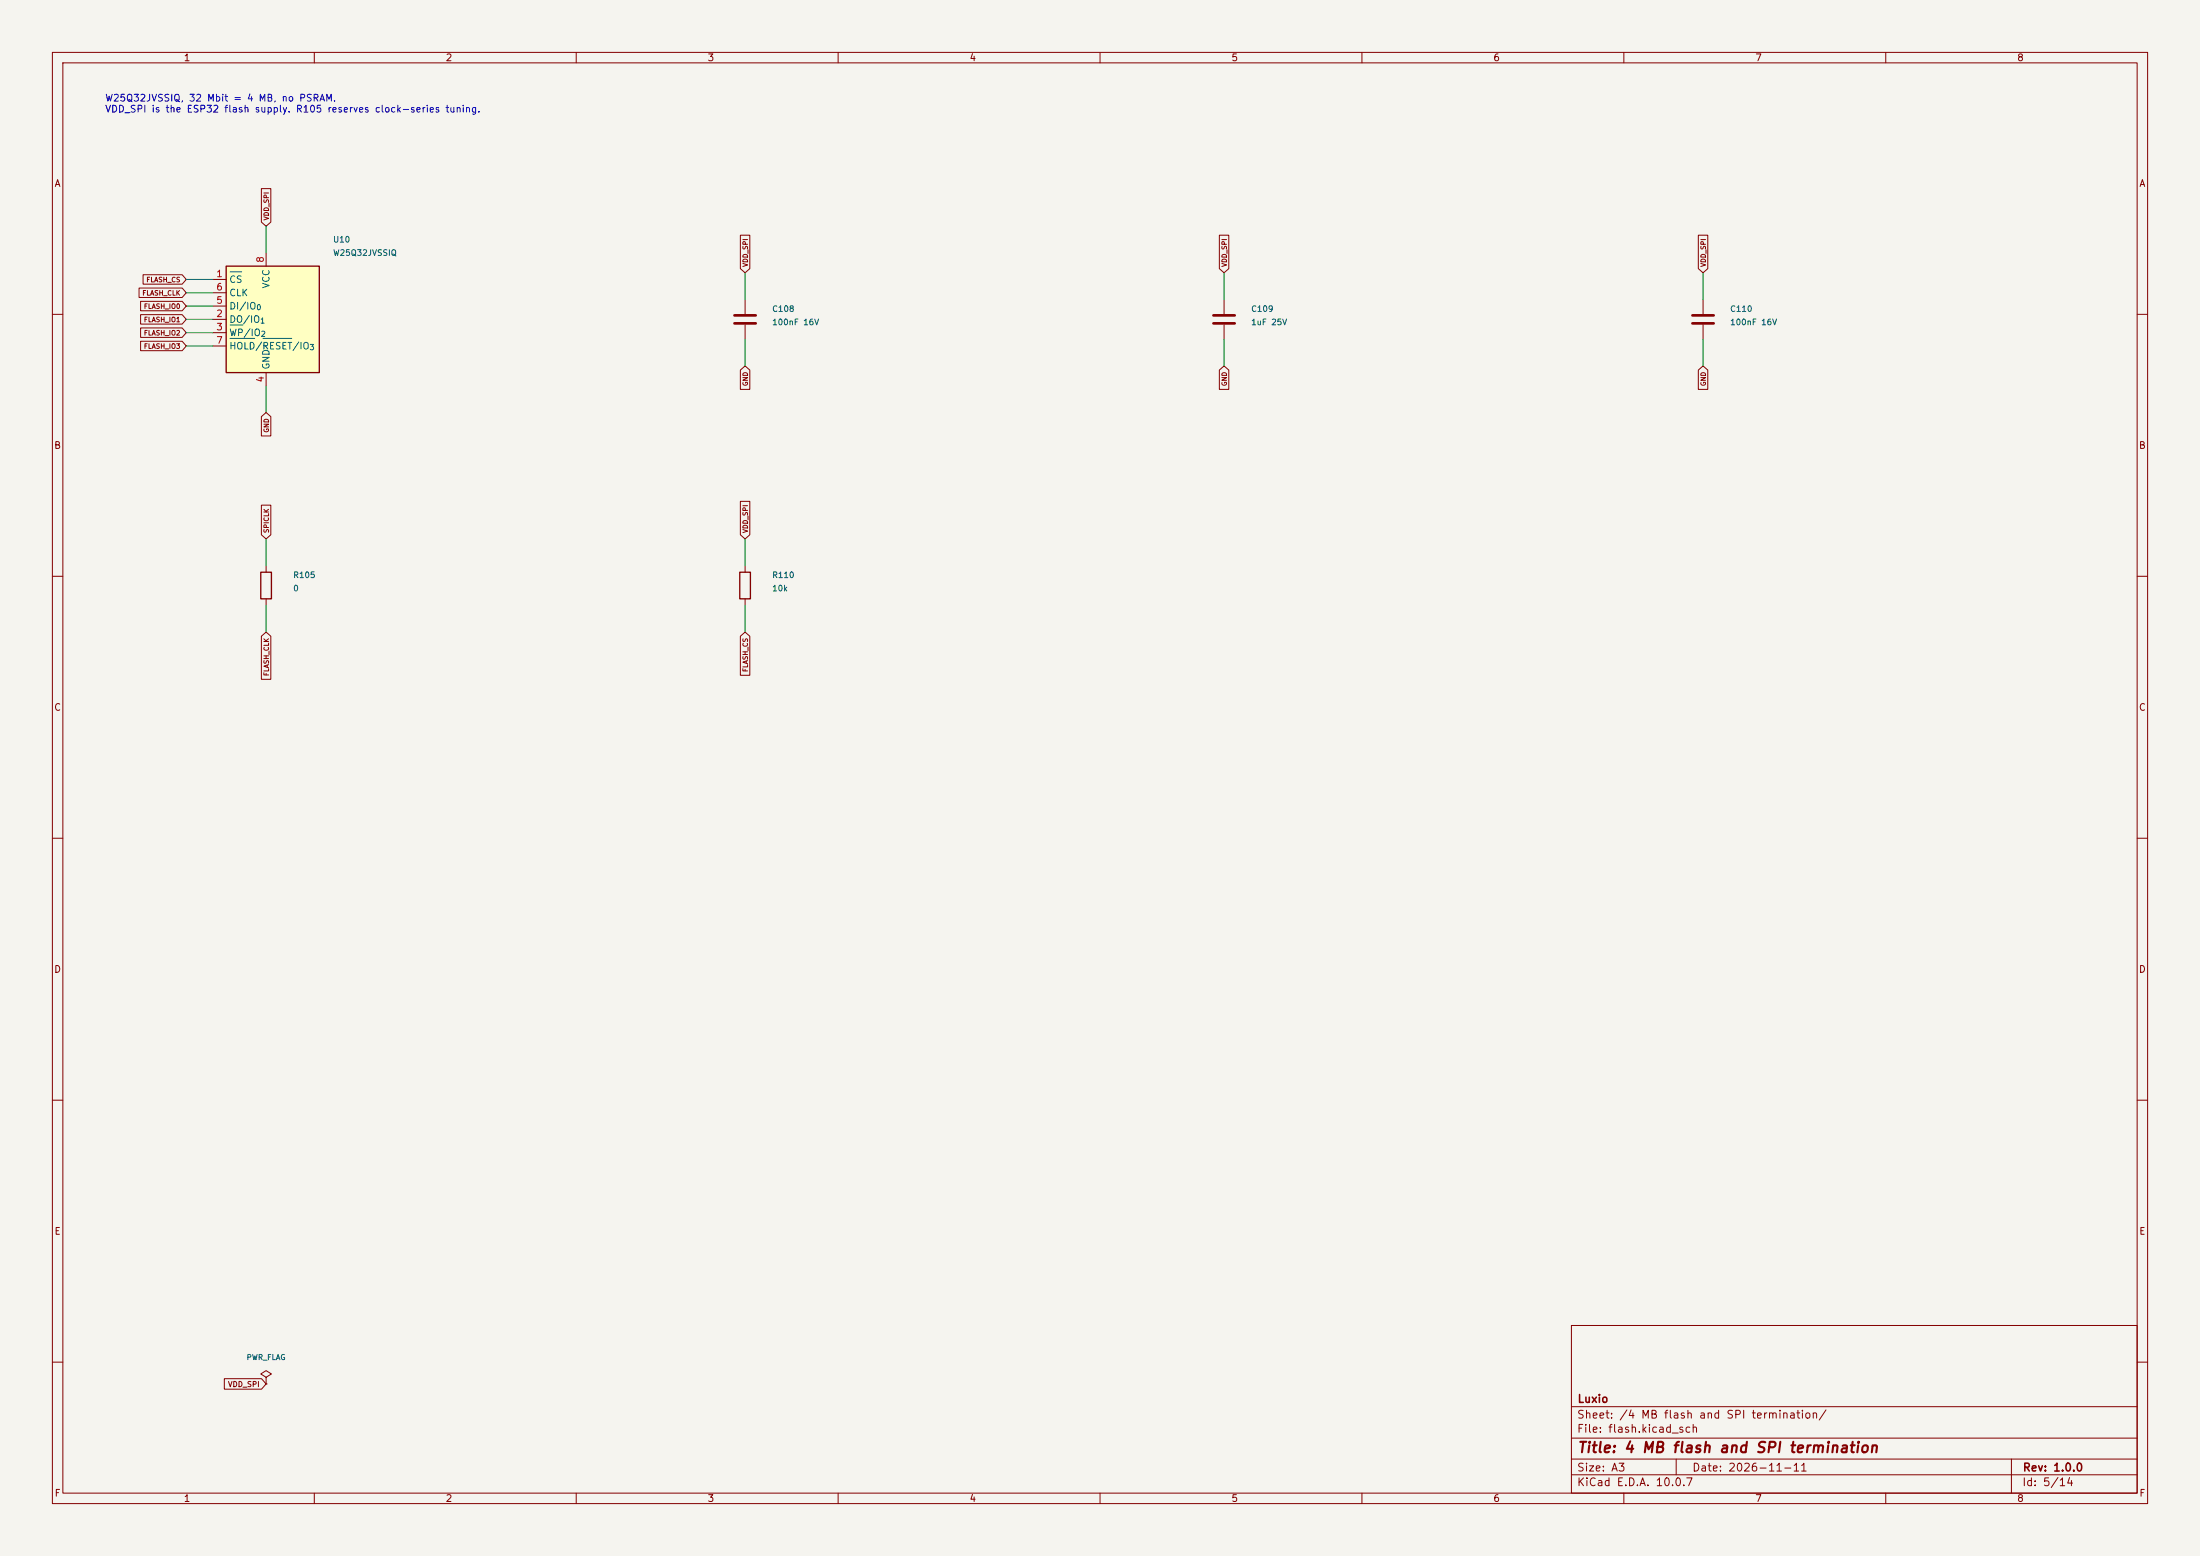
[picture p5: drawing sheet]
(kicad_sch (version 20250114) (generator "eeschema") (paper "A3")
(title_block (title "4 MB flash and SPI termination") (date "2026-11-11") (rev "1.0.0") (company "Luxio"))
(lib_symbols (symbol "Device:C" (pin_numbers (hide yes)) (pin_names (offset 0.254)) (exclude_from_sim no) (in_bom yes) (on_board yes) (in_pos_files yes) (duplicate_pin_numbers_are_jumpers no) (property "Reference" "C" (at 0.635 2.54 0) (show_name no) (do_not_autoplace no) (effects (font (size 1.27 1.27)) (justify left))) (property "Value" "C" (at 0.635 -2.54 0) (show_name no) (do_not_autoplace no) (effects (font (size 1.27 1.27)) (justify left))) (property "Footprint" "" (at 0.9652 -3.81 0) (show_name no) (do_not_autoplace no) (hide yes) (effects (font (size 1.27 1.27)))) (property "Datasheet" "" (at 0 0 0) (show_name no) (do_not_autoplace no) (hide yes) (effects (font (size 1.27 1.27)))) (property "Description" "Unpolarized capacitor" (at 0 0 0) (show_name no) (do_not_autoplace no) (hide yes) (effects (font (size 1.27 1.27)))) (property "ki_keywords" "cap capacitor" (at 0 0 0) (show_name no) (do_not_autoplace no) (hide yes) (effects (font (size 1.27 1.27)))) (property "ki_fp_filters" "C_*" (at 0 0 0) (show_name no) (do_not_autoplace no) (hide yes) (effects (font (size 1.27 1.27)))) (symbol "C_0_1" (polyline (pts (xy -2.032 0.762) (xy 2.032 0.762)) (stroke (width 0.508) (type default)) (fill (type none))) (polyline (pts (xy -2.032 -0.762) (xy 2.032 -0.762)) (stroke (width 0.508) (type default)) (fill (type none)))) (symbol "C_1_1" (pin passive line (at 0 3.81 270) (length 2.794) (name "" (effects (font (size 1.27 1.27)))) (number "1" (effects (font (size 1.27 1.27))))) (pin passive line (at 0 -3.81 90) (length 2.794) (name "" (effects (font (size 1.27 1.27)))) (number "2" (effects (font (size 1.27 1.27)))))) (embedded_fonts no))
(symbol "Device:R" (pin_numbers (hide yes)) (pin_names (offset 0)) (exclude_from_sim no) (in_bom yes) (on_board yes) (in_pos_files yes) (duplicate_pin_numbers_are_jumpers no) (property "Reference" "R" (at 2.032 0 90) (show_name no) (do_not_autoplace no) (effects (font (size 1.27 1.27)))) (property "Value" "R" (at 0 0 90) (show_name no) (do_not_autoplace no) (effects (font (size 1.27 1.27)))) (property "Footprint" "" (at -1.778 0 90) (show_name no) (do_not_autoplace no) (hide yes) (effects (font (size 1.27 1.27)))) (property "Datasheet" "" (at 0 0 0) (show_name no) (do_not_autoplace no) (hide yes) (effects (font (size 1.27 1.27)))) (property "Description" "Resistor" (at 0 0 0) (show_name no) (do_not_autoplace no) (hide yes) (effects (font (size 1.27 1.27)))) (property "ki_keywords" "R res resistor" (at 0 0 0) (show_name no) (do_not_autoplace no) (hide yes) (effects (font (size 1.27 1.27)))) (property "ki_fp_filters" "R_*" (at 0 0 0) (show_name no) (do_not_autoplace no) (hide yes) (effects (font (size 1.27 1.27)))) (symbol "R_0_1" (rectangle (start -1.016 -2.54) (end 1.016 2.54) (stroke (width 0.254) (type default)) (fill (type none)))) (symbol "R_1_1" (pin passive line (at 0 3.81 270) (length 1.27) (name "" (effects (font (size 1.27 1.27)))) (number "1" (effects (font (size 1.27 1.27))))) (pin passive line (at 0 -3.81 90) (length 1.27) (name "" (effects (font (size 1.27 1.27)))) (number "2" (effects (font (size 1.27 1.27)))))) (embedded_fonts no))
(symbol "Memory_Flash:W25Q32JVSS" (exclude_from_sim no) (in_bom yes) (on_board yes) (in_pos_files yes) (duplicate_pin_numbers_are_jumpers no) (property "Reference" "U" (at -6.35 11.43 0) (show_name no) (do_not_autoplace no) (effects (font (size 1.27 1.27)))) (property "Value" "W25Q32JVSS" (at 7.62 11.43 0) (show_name no) (do_not_autoplace no) (effects (font (size 1.27 1.27)))) (property "Footprint" "Package_SO:SOIC-8_5.3x5.3mm_P1.27mm" (at 0 0 0) (show_name no) (do_not_autoplace no) (hide yes) (effects (font (size 1.27 1.27)))) (property "Datasheet" "http://www.winbond.com/resource-files/w25q32jv%20revg%2003272018%20plus.pdf" (at 0 0 0) (show_name no) (do_not_autoplace no) (hide yes) (effects (font (size 1.27 1.27)))) (property "Description" "32Mbit / 4MiB Serial Flash Memory, Standard/Dual/Quad SPI, 2.7-3.6V, SOIC-8 (208 mil)" (at 0 0 0) (show_name no) (do_not_autoplace no) (hide yes) (effects (font (size 1.27 1.27)))) (property "ki_keywords" "flash memory SPI" (at 0 0 0) (show_name no) (do_not_autoplace no) (hide yes) (effects (font (size 1.27 1.27)))) (property "ki_fp_filters" "*SOIC*5.3x5.3mm*P1.27mm*" (at 0 0 0) (show_name no) (do_not_autoplace no) (hide yes) (effects (font (size 1.27 1.27)))) (symbol "W25Q32JVSS_0_1" (rectangle (start -7.62 10.16) (end 10.16 -10.16) (stroke (width 0.254) (type default)) (fill (type background)))) (symbol "W25Q32JVSS_1_1" (pin input line (at -10.16 7.62 0) (length 2.54) (name "~{CS}" (effects (font (size 1.27 1.27)))) (number "1" (effects (font (size 1.27 1.27))))) (pin bidirectional line (at -10.16 0 0) (length 2.54) (name "DO/IO_{1}" (effects (font (size 1.27 1.27)))) (number "2" (effects (font (size 1.27 1.27))))) (pin bidirectional line (at -10.16 -2.54 0) (length 2.54) (name "~{WP}/IO_{2}" (effects (font (size 1.27 1.27)))) (number "3" (effects (font (size 1.27 1.27))))) (pin power_in line (at 0 -12.7 90) (length 2.54) (name "GND" (effects (font (size 1.27 1.27)))) (number "4" (effects (font (size 1.27 1.27))))) (pin bidirectional line (at -10.16 2.54 0) (length 2.54) (name "DI/IO_{0}" (effects (font (size 1.27 1.27)))) (number "5" (effects (font (size 1.27 1.27))))) (pin input line (at -10.16 5.08 0) (length 2.54) (name "CLK" (effects (font (size 1.27 1.27)))) (number "6" (effects (font (size 1.27 1.27))))) (pin bidirectional line (at -10.16 -5.08 0) (length 2.54) (name "~{HOLD}/~{RESET}/IO_{3}" (effects (font (size 1.27 1.27)))) (number "7" (effects (font (size 1.27 1.27))))) (pin power_in line (at 0 12.7 270) (length 2.54) (name "VCC" (effects (font (size 1.27 1.27)))) (number "8" (effects (font (size 1.27 1.27)))))) (embedded_fonts no))
(symbol "power:PWR_FLAG" (power global) (pin_numbers (hide yes)) (pin_names (offset 0) (hide yes)) (exclude_from_sim no) (in_bom yes) (on_board yes) (in_pos_files yes) (duplicate_pin_numbers_are_jumpers no) (property "Reference" "#FLG" (at 0 1.905 0) (show_name no) (do_not_autoplace no) (hide yes) (effects (font (size 1.27 1.27)))) (property "Value" "PWR_FLAG" (at 0 3.81 0) (show_name no) (do_not_autoplace no) (effects (font (size 1.27 1.27)))) (property "Footprint" "" (at 0 0 0) (show_name no) (do_not_autoplace no) (hide yes) (effects (font (size 1.27 1.27)))) (property "Datasheet" "" (at 0 0 0) (show_name no) (do_not_autoplace no) (hide yes) (effects (font (size 1.27 1.27)))) (property "Description" "Special symbol for telling ERC where power comes from" (at 0 0 0) (show_name no) (do_not_autoplace no) (hide yes) (effects (font (size 1.27 1.27)))) (property "ki_keywords" "flag power" (at 0 0 0) (show_name no) (do_not_autoplace no) (hide yes) (effects (font (size 1.27 1.27)))) (symbol "PWR_FLAG_0_0" (pin power_out line (at 0 0 90) (length 0) (name "" (effects (font (size 1.27 1.27)))) (number "1" (effects (font (size 1.27 1.27)))))) (symbol "PWR_FLAG_0_1" (polyline (pts (xy 0 0) (xy 0 1.27) (xy -1.016 1.905) (xy 0 2.54) (xy 1.016 1.905) (xy 0 1.27)) (stroke (width 0) (type default)) (fill (type none)))) (embedded_fonts no)))
(symbol (lib_id "Memory_Flash:W25Q32JVSS") (at 50.8 60.96 0) (unit 1) (in_bom yes) (on_board yes) (dnp no)
(property "Reference" "U10" (at 63.5 45.72 0) (effects (font (size 1.1 1.1)) (justify left)))
(property "Value" "W25Q32JVSSIQ" (at 63.5 48.26 0) (effects (font (size 1.1 1.1)) (justify left)))
(property "Footprint" "Package_SO:SOIC-8_5.3x5.3mm_P1.27mm" (at 63.5 50.8 0) (effects (font (size 1.1 1.1)) (justify left) (hide yes)))
(property "LCSC" "C179173" (at 63.5 53.339999999999996 0) (effects (font (size 1.1 1.1)) (justify left) (hide yes)))
(pin "1")
(pin "2")
(pin "3")
(pin "4")
(pin "5")
(pin "6")
(pin "7")
(pin "8"))
(wire (pts (xy 40.64 53.34) (xy 35.56 53.34)) (stroke (width 0.1524) (type default)))
(global_label "FLASH_CS" (shape input) (at 35.56 53.34 0.0) (effects (font (size 0.9 0.9)) (justify right)))
(wire (pts (xy 40.64 60.96) (xy 35.56 60.96)) (stroke (width 0.1524) (type default)))
(global_label "FLASH_IO1" (shape input) (at 35.56 60.96 0.0) (effects (font (size 0.9 0.9)) (justify right)))
(wire (pts (xy 40.64 63.5) (xy 35.56 63.5)) (stroke (width 0.1524) (type default)))
(global_label "FLASH_IO2" (shape input) (at 35.56 63.5 0.0) (effects (font (size 0.9 0.9)) (justify right)))
(wire (pts (xy 50.8 73.66) (xy 50.8 78.74)) (stroke (width 0.1524) (type default)))
(global_label "GND" (shape input) (at 50.8 78.74 90.0) (effects (font (size 0.9 0.9)) (justify right)))
(wire (pts (xy 40.64 58.42) (xy 35.56 58.42)) (stroke (width 0.1524) (type default)))
(global_label "FLASH_IO0" (shape input) (at 35.56 58.42 0.0) (effects (font (size 0.9 0.9)) (justify right)))
(wire (pts (xy 40.64 55.88) (xy 35.56 55.88)) (stroke (width 0.1524) (type default)))
(global_label "FLASH_CLK" (shape input) (at 35.56 55.88 0.0) (effects (font (size 0.9 0.9)) (justify right)))
(wire (pts (xy 40.64 66.04) (xy 35.56 66.04)) (stroke (width 0.1524) (type default)))
(global_label "FLASH_IO3" (shape input) (at 35.56 66.04 0.0) (effects (font (size 0.9 0.9)) (justify right)))
(wire (pts (xy 50.8 48.260000000000005) (xy 50.8 43.18)) (stroke (width 0.1524) (type default)))
(global_label "VDD_SPI" (shape input) (at 50.8 43.18 270.0) (effects (font (size 0.9 0.9)) (justify left)))
(symbol (lib_id "Device:C") (at 142.24 60.96 0) (unit 1) (in_bom yes) (on_board yes) (dnp no)
(property "Reference" "C108" (at 147.32000000000002 58.96 0) (effects (font (size 1.1 1.1)) (justify left)))
(property "Value" "100nF 16V" (at 147.32000000000002 61.5 0) (effects (font (size 1.1 1.1)) (justify left)))
(property "Footprint" "Capacitor_SMD:C_0402_1005Metric" (at 147.32000000000002 64.04 0) (effects (font (size 1.1 1.1)) (justify left) (hide yes)))
(property "LCSC" "C1525" (at 147.32000000000002 66.58 0) (effects (font (size 1.1 1.1)) (justify left) (hide yes)))
(pin "1")
(pin "2"))
(wire (pts (xy 142.24 57.15) (xy 142.24 52.07)) (stroke (width 0.1524) (type default)))
(global_label "VDD_SPI" (shape input) (at 142.24 52.07 270.0) (effects (font (size 0.9 0.9)) (justify left)))
(wire (pts (xy 142.24 64.77) (xy 142.24 69.85)) (stroke (width 0.1524) (type default)))
(global_label "GND" (shape input) (at 142.24 69.85 90.0) (effects (font (size 0.9 0.9)) (justify right)))
(symbol (lib_id "Device:C") (at 233.68 60.96 0) (unit 1) (in_bom yes) (on_board yes) (dnp no)
(property "Reference" "C109" (at 238.76000000000002 58.96 0) (effects (font (size 1.1 1.1)) (justify left)))
(property "Value" "1uF 25V" (at 238.76000000000002 61.5 0) (effects (font (size 1.1 1.1)) (justify left)))
(property "Footprint" "Capacitor_SMD:C_0402_1005Metric" (at 238.76000000000002 64.04 0) (effects (font (size 1.1 1.1)) (justify left) (hide yes)))
(property "LCSC" "C52923" (at 238.76000000000002 66.58 0) (effects (font (size 1.1 1.1)) (justify left) (hide yes)))
(pin "1")
(pin "2"))
(wire (pts (xy 233.68 57.15) (xy 233.68 52.07)) (stroke (width 0.1524) (type default)))
(global_label "VDD_SPI" (shape input) (at 233.68 52.07 270.0) (effects (font (size 0.9 0.9)) (justify left)))
(wire (pts (xy 233.68 64.77) (xy 233.68 69.85)) (stroke (width 0.1524) (type default)))
(global_label "GND" (shape input) (at 233.68 69.85 90.0) (effects (font (size 0.9 0.9)) (justify right)))
(symbol (lib_id "Device:C") (at 325.12 60.96 0) (unit 1) (in_bom yes) (on_board yes) (dnp no)
(property "Reference" "C110" (at 330.2 58.96 0) (effects (font (size 1.1 1.1)) (justify left)))
(property "Value" "100nF 16V" (at 330.2 61.5 0) (effects (font (size 1.1 1.1)) (justify left)))
(property "Footprint" "Capacitor_SMD:C_0402_1005Metric" (at 330.2 64.04 0) (effects (font (size 1.1 1.1)) (justify left) (hide yes)))
(property "LCSC" "C1525" (at 330.2 66.58 0) (effects (font (size 1.1 1.1)) (justify left) (hide yes)))
(pin "1")
(pin "2"))
(wire (pts (xy 325.12 57.15) (xy 325.12 52.07)) (stroke (width 0.1524) (type default)))
(global_label "VDD_SPI" (shape input) (at 325.12 52.07 270.0) (effects (font (size 0.9 0.9)) (justify left)))
(wire (pts (xy 325.12 64.77) (xy 325.12 69.85)) (stroke (width 0.1524) (type default)))
(global_label "GND" (shape input) (at 325.12 69.85 90.0) (effects (font (size 0.9 0.9)) (justify right)))
(symbol (lib_id "Device:R") (at 50.8 111.75999999999999 0) (unit 1) (in_bom yes) (on_board yes) (dnp no)
(property "Reference" "R105" (at 55.879999999999995 109.75999999999999 0) (effects (font (size 1.1 1.1)) (justify left)))
(property "Value" "0" (at 55.879999999999995 112.3 0) (effects (font (size 1.1 1.1)) (justify left)))
(property "Footprint" "Resistor_SMD:R_0402_1005Metric" (at 55.879999999999995 114.83999999999999 0) (effects (font (size 1.1 1.1)) (justify left) (hide yes)))
(property "LCSC" "C17168" (at 55.879999999999995 117.38 0) (effects (font (size 1.1 1.1)) (justify left) (hide yes)))
(pin "1")
(pin "2"))
(wire (pts (xy 50.8 107.94999999999999) (xy 50.8 102.87)) (stroke (width 0.1524) (type default)))
(global_label "SPICLK" (shape input) (at 50.8 102.87 270.0) (effects (font (size 0.9 0.9)) (justify left)))
(wire (pts (xy 50.8 115.57) (xy 50.8 120.65)) (stroke (width 0.1524) (type default)))
(global_label "FLASH_CLK" (shape input) (at 50.8 120.65 90.0) (effects (font (size 0.9 0.9)) (justify right)))
(symbol (lib_id "Device:R") (at 142.24 111.75999999999999 0) (unit 1) (in_bom yes) (on_board yes) (dnp no)
(property "Reference" "R110" (at 147.32000000000002 109.75999999999999 0) (effects (font (size 1.1 1.1)) (justify left)))
(property "Value" "10k" (at 147.32000000000002 112.3 0) (effects (font (size 1.1 1.1)) (justify left)))
(property "Footprint" "Resistor_SMD:R_0402_1005Metric" (at 147.32000000000002 114.83999999999999 0) (effects (font (size 1.1 1.1)) (justify left) (hide yes)))
(property "LCSC" "C25744" (at 147.32000000000002 117.38 0) (effects (font (size 1.1 1.1)) (justify left) (hide yes)))
(pin "1")
(pin "2"))
(wire (pts (xy 142.24 107.94999999999999) (xy 142.24 102.87)) (stroke (width 0.1524) (type default)))
(global_label "VDD_SPI" (shape input) (at 142.24 102.87 270.0) (effects (font (size 0.9 0.9)) (justify left)))
(wire (pts (xy 142.24 115.57) (xy 142.24 120.65)) (stroke (width 0.1524) (type default)))
(global_label "FLASH_CS" (shape input) (at 142.24 120.65 90.0) (effects (font (size 0.9 0.9)) (justify right)))
(symbol (lib_id "power:PWR_FLAG") (at 50.8 264.16 0) (unit 1) (in_bom no) (on_board no) (property "Reference" "#FLG30" (at 50.8 264.16 0) (effects (font (size 1 1)) (hide yes))) (property "Value" "PWR_FLAG" (at 50.8 259.08000000000004 0) (effects (font (size 1 1)))))
(global_label "VDD_SPI" (shape input) (at 50.8 264.16 0) (effects (font (size 1 1)) (justify right)))
(text "W25Q32JVSSIQ, 32 Mbit = 4 MB, no PSRAM.\nVDD_SPI is the ESP32 flash supply. R105 reserves clock-series tuning." (at 20 20 0) (effects (font (size 1.3 1.3)) (justify left)))
(embedded_fonts no))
